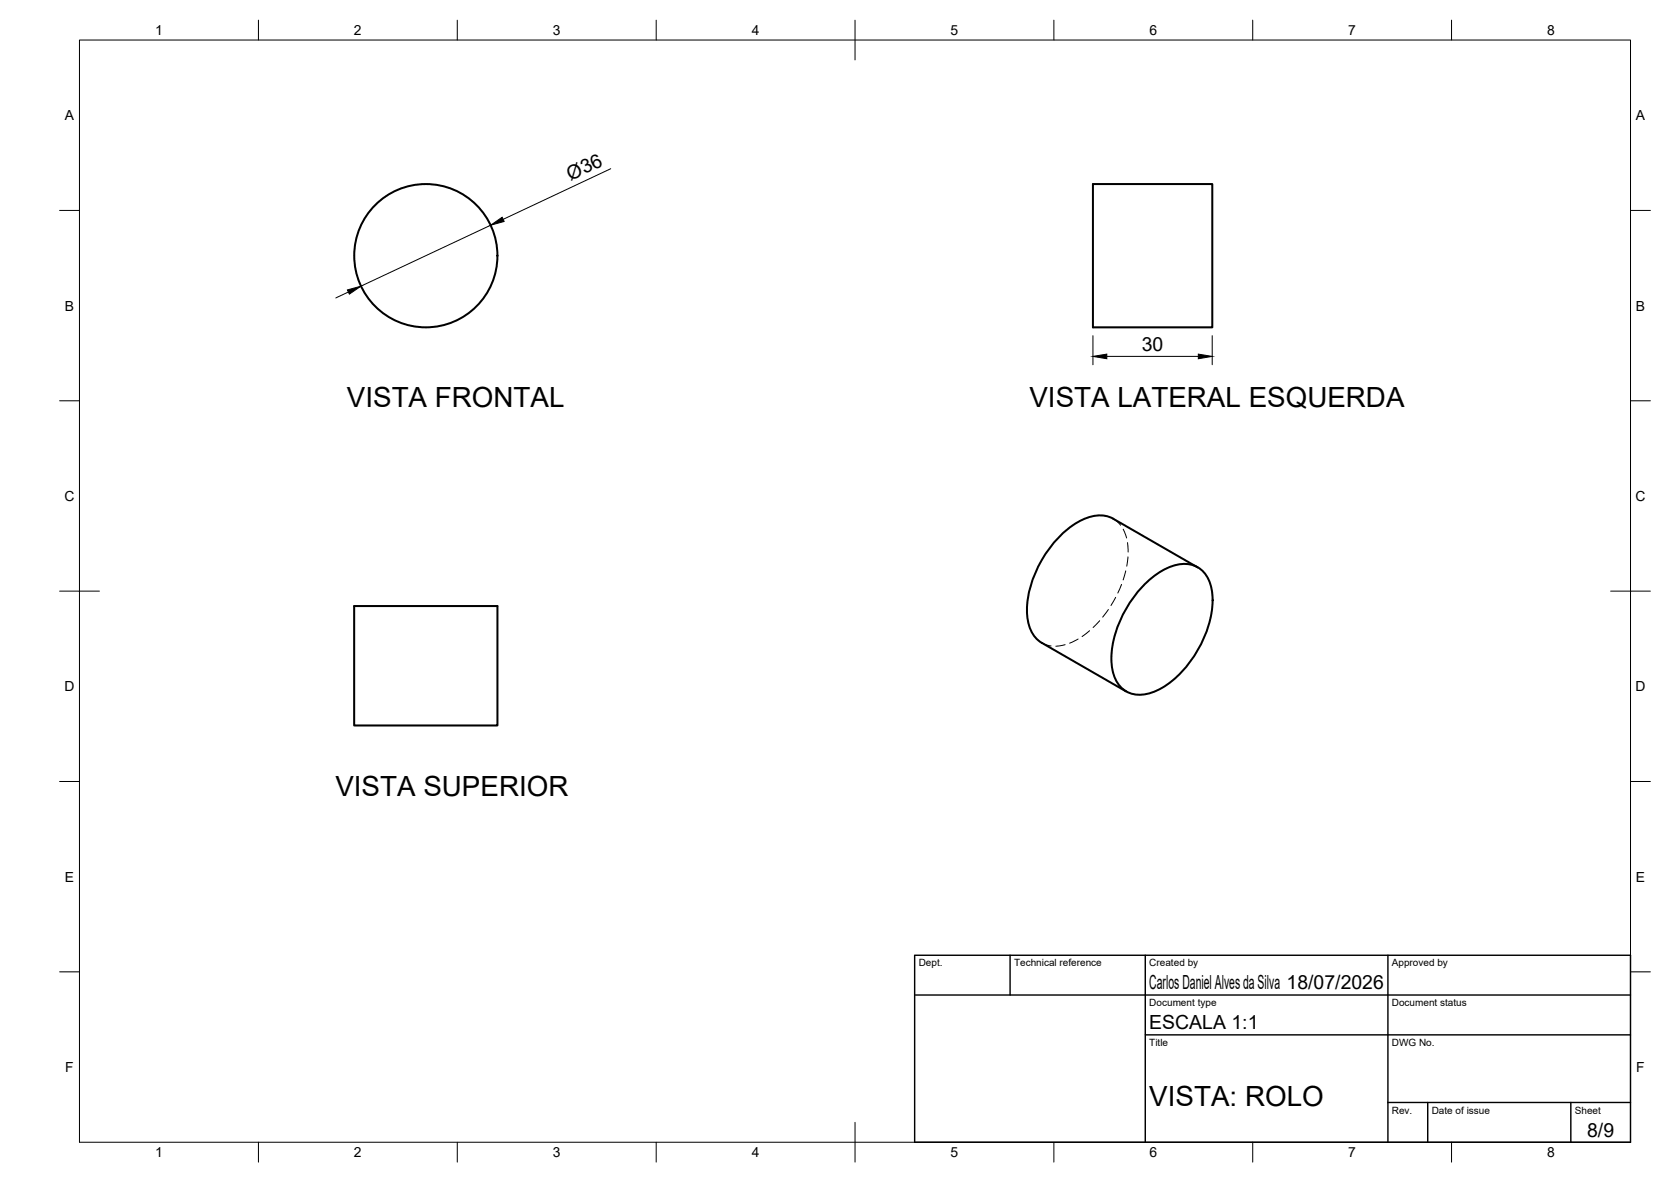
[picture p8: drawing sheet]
<svg xmlns="http://www.w3.org/2000/svg" width="420mm" height="297mm" viewBox="0 0 420 297" stroke-linecap="round" stroke-linejoin="round" font-family="sans-serif">
<!-- layer: Visible -->
<g fill="none" stroke="#000" stroke-width=".51">
<path d="M274.8 46.3h30v36h-30zM89 152.3h36.1v30h-36.1zM287.2 147.4a16.4 16.4 0 0 1 10.2-5.7 6.8 6.8 0 0 1 7.2 6.1 24 24 0 0 1-4.3 17 21 21 0 0 1-12.2 9.6 6.8 6.8 0 0 1-8.4-5.9 24 24 0 0 1 4.4-17zM301.1 142.6l-21.2-12.2a9.4 9.4 0 0 0-9.6 1.3 28.1 28.1 0 0 0-12.1 22.4 8.9 8.9 0 0 0 3.8 7.5l21.2 12.2"/>
<circle cx="107.1" cy="64.3" r="18"/>
</g>
<!-- layer: Hidden -->
<g fill="none" stroke="#000" stroke-width=".25">
<path d="M279.9 130.4l1.2 .8 .6 .8M282.4 133l.9 2.2M283.5 136.4l.2 2.3M283.6 139.9l-.3 2.4M274 158.5l-1.9 1.5M276.5 156l-1.7 1.7M278.7 153.2l-1.4 1.9M280.5 150.1l-1.2 2.1M282 146.9l-.9 2.1M283.1 143.5l-.7 2.2M262 161.6l2.3 .7M267.8 162l-2.3 .4"/>
<path d="M271.1 160.6l-2.2 1"/>
</g>
<!-- layer: BORDER -->
<g fill="none" stroke="#000" stroke-width=".25">
<path d="M20 10.1h390v276.9h-390zM65 5.1v5M115 5.1v5M165 5.1v5M215 5.1v10M265 5.1v5M315 5.1v5M365 5.1v5M15 52.9h5M410 52.9h5M15 100.7h5M410 100.7h5"/>
<path d="M15 148.6h10M405 148.6h10M15 196.4h5M410 196.4h5M15 244.2h5M410 244.2h5M65 287v5M115 287v5M165 287v5M215 282.1v9.9M265 287v5M315 287v5"/>
<path d="M365 287v5"/>
</g>
<!-- layer: TITLEBLOCK -->
<path d="M230 240.1h180v46.9h-180zM230 250h180M254 240.1v9.9M288 240.1v46.9M349 240.1v46.9M288 260.1h122M349 277.1h61M359 277.1v9.9M395 277.1v9.9" fill="none" stroke="#000" stroke-width=".36"/>
<!-- layer: FD_Dimensions -->
<path d="M123.4 56.6l-32.6 15.3M153.6 42.4l-27.1 12.7M87.6 73.4l-3.2 1.5M274.8 84.4v7.3M278.3 89.6h23M304.8 84.4v7.3" fill="none" stroke="#000" stroke-width=".25"/>
<path d="M123.4 56.6l2.9-2 .5 1.1zM87.4 72.9l3.4-1-3 2zM274.8 89.6l3.5-.6v1.2zM301.3 89l3.5 .6-3.5 .6z" fill="#000" stroke="#000" stroke-width=".25"/>
<g font-size="7">
<text x="87.2" y="102.3">VISTA FRONTAL</text>
<text x="258.8" y="102.3">VISTA LATERAL ESQUERDA</text>
<text x="84.3" y="200">VISTA SUPERIOR</text>
<text x="289" y="278.1">VISTA: ROLO</text>
</g>
<g font-size="4.9">
<text x="143.5" y="45.5" transform="rotate(-25 143.5 45.5)">Ø36</text>
<text x="287.1" y="88.1">30</text>
<text x="289" y="248.5">Carlos Daniel Alves da Silva 18/07/2026</text>
<text x="289" y="258.6">ESCALA 1:1</text>
<text x="399.1" y="285.7">8/9</text>
</g>
<g font-size="3.5">
<text x="39" y="8.8">1</text>
<text x="89" y="8.8">2</text>
<text x="139" y="8.8">3</text>
<text x="189" y="8.8">4</text>
<text x="239" y="8.8">5</text>
<text x="289" y="8.8">6</text>
<text x="339" y="8.8">7</text>
<text x="389" y="8.8">8</text>
<text x="16.3" y="30.2">A</text>
<text x="411.3" y="30.2">A</text>
<text x="16.3" y="78">B</text>
<text x="411.3" y="78">B</text>
<text x="16.2" y="125.9">C</text>
<text x="411.2" y="125.9">C</text>
<text x="16.2" y="173.7">D</text>
<text x="411.2" y="173.7">D</text>
<text x="16.3" y="221.6">E</text>
<text x="411.3" y="221.6">E</text>
<text x="16.4" y="269.4">F</text>
<text x="411.4" y="269.4">F</text>
<text x="39" y="290.8">1</text>
<text x="89" y="290.8">2</text>
<text x="139" y="290.8">3</text>
<text x="189" y="290.8">4</text>
<text x="239" y="290.8">5</text>
<text x="289" y="290.8">6</text>
<text x="339" y="290.8">7</text>
<text x="389" y="290.8">8</text>
</g>
<g font-size="2.5">
<text x="231" y="242.9">Dept.</text>
<text x="255" y="242.9">Technical reference</text>
<text x="289" y="242.9">Created by</text>
<text x="350" y="242.9">Approved by</text>
<text x="289" y="252.8">Document type</text>
<text x="350" y="252.8">Document status</text>
<text x="289" y="262.9">Title</text>
<text x="350" y="262.9">DWG No.</text>
<text x="350" y="279.9">Rev.</text>
<text x="360" y="279.9">Date of issue</text>
<text x="396" y="279.9">Sheet</text>
</g>
</svg>
